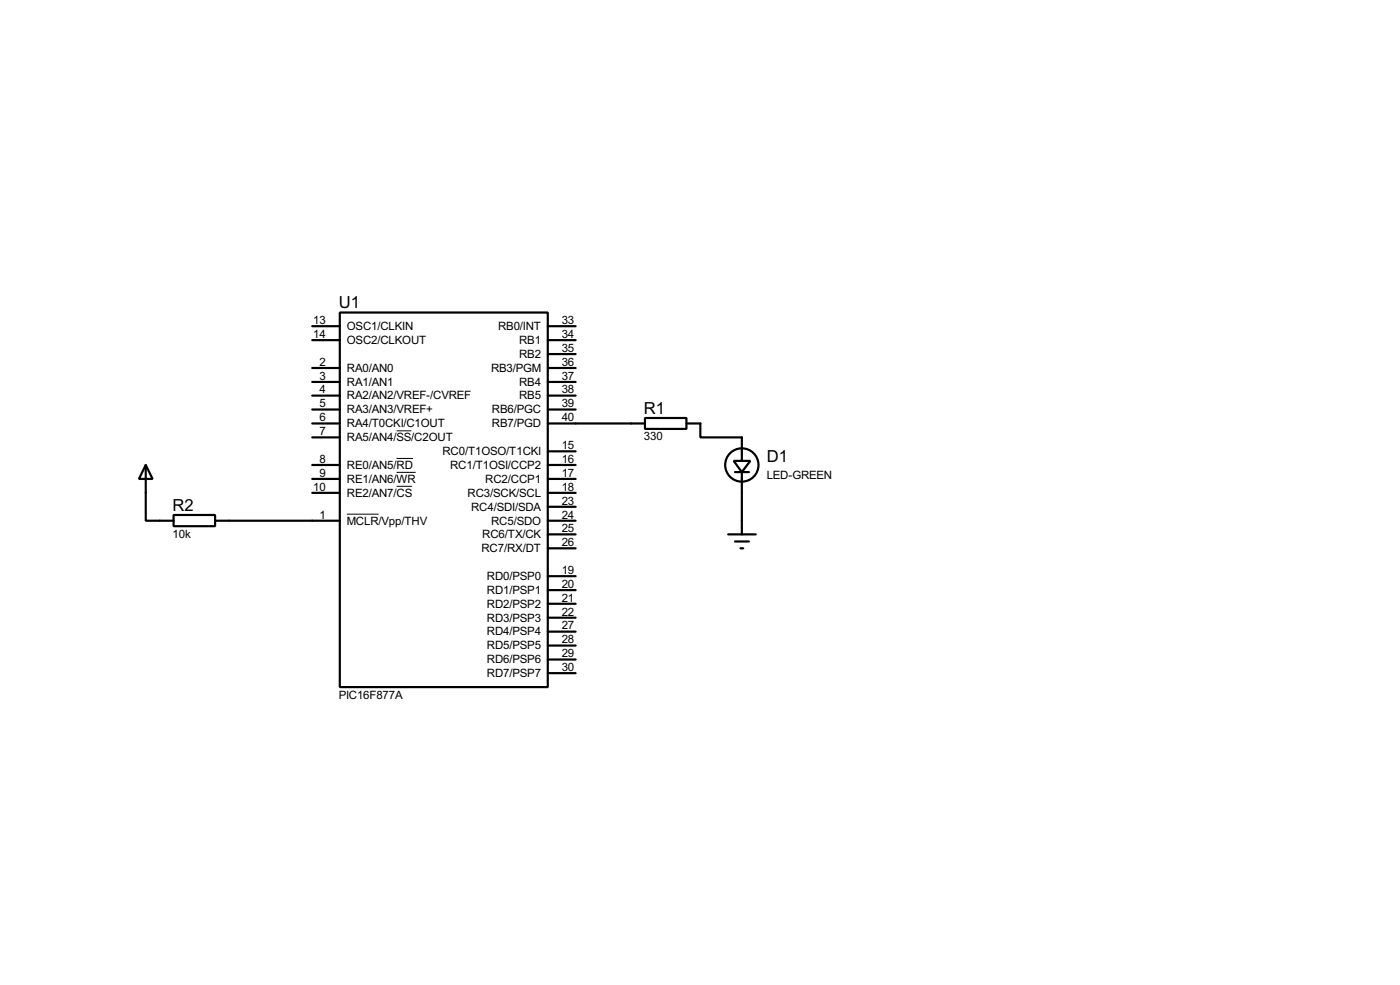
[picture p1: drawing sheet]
<svg xmlns="http://www.w3.org/2000/svg" width="256mm" height="180mm" viewBox="0 0 256 180" stroke-linecap="round" stroke-linejoin="round" font-family="sans-serif">
<g fill="none" stroke="#000" stroke-width=".4">
<path d="M57.2 59.7h5.1M62.3 57.2h38.1v68.6h-38.1zM100.4 59.7h5.1M57.2 77.5h5.1M57.2 67.4h5.1M57.2 69.9h5.1M57.2 72.4h5.1M57.2 62.3h5.1M57.2 75h5.1M100.4 77.5h17.8M100.4 67.4h5.1M100.4 69.9h5.1"/>
<path d="M100.4 72.4h5.1M100.4 62.3h5.1M100.4 75h5.1M100.4 64.8h5.1M118.2 76.5h7.6v2h-7.6zM125.8 77.5h2.5v2.6h7.6v4.3M26.7 85.1l1.3 2.6h-2.5zM26.7 85.1v10.2h5.1M31.8 94.3h7.6v2h-7.6zM39.4 95.3h22.9M57.2 80.1h5.1M57.2 85.1h5.1"/>
<path d="M57.2 87.7h5.1M57.2 90.2h5.1M100.4 95.3h5.1M100.4 85.1h5.1M100.4 87.7h5.1M100.4 90.2h5.1M100.4 97.8h5.1M100.4 92.8h5.1M100.4 82.6h5.1M133.4 97.8h5.1M134.4 84.4h3.1l-1.6 2zM134.7 86.4h2.5"/>
<path d="M134.7 99.1h2.5M135.9 86.4v11.4M100.4 105.5h5.1M100.4 108h5.1M100.4 118.2h5.1M100.4 115.6h5.1M100.4 113.1h5.1M100.4 110.5h5.1M100.4 100.4h5.1M135.7 100.4h.5M100.4 123.2h5.1M100.4 120.7h5.1"/>
<circle cx="135.9" cy="85.1" r="3.1"/>
</g>
<path d="M72.7 78.9h2.7M63.6 94.1h5.8M72.7 83.9h3M72.7 86.5h3.5M72.7 89h2.8" fill="none" stroke="#000" stroke-width=".18"/>
<g font-size="3.4">
<text x="62.1" y="56.4">U1</text>
<text x="118" y="75.7">R1</text>
<text x="140.5" y="84.6">D1</text>
<text x="31.6" y="93.5">R2</text>
</g>
<g font-size="2.4">
<text x="57.4" y="59.3">13</text>
<text x="102.9" y="59.3">33</text>
<text x="57.4" y="61.9">14</text>
<text x="63.6" y="60.4">OSC1/CLKIN</text>
<text x="63.6" y="63">OSC2/CLKOUT</text>
<text x="91.3" y="60.4">RB0/INT</text>
<text x="95.1" y="65.5">RB2</text>
<text x="95.1" y="63">RB1</text>
<text x="102.9" y="64.4">35</text>
<text x="102.9" y="61.9">34</text>
<text x="58.6" y="67">2</text>
<text x="58.6" y="69.5">3</text>
<text x="58.6" y="72">4</text>
<text x="63.6" y="68.1">RA0/AN0</text>
<text x="63.6" y="70.6">RA1/AN1</text>
<text x="90" y="68.1">RB3/PGM</text>
<text x="95.1" y="70.6">RB4</text>
<text x="102.9" y="72">38</text>
<text x="102.9" y="69.5">37</text>
<text x="102.9" y="67">36</text>
<text x="58.6" y="77.1">6</text>
<text x="58.6" y="74.6">5</text>
<text x="63.6" y="73.1">RA2/AN2/VREF-/CVREF</text>
<text x="63.6" y="75.7">RA3/AN3/VREF+</text>
<text x="90.1" y="75.7">RB6/PGC</text>
<text x="95.1" y="73.1">RB5</text>
<text x="102.9" y="77.1">40</text>
<text x="102.9" y="74.6">39</text>
<text x="58.6" y="79.7">7</text>
<text x="63.6" y="78.2">RA4/T0CKI/C1OUT</text>
<text x="63.6" y="80.8">RA5/AN4/SS/C2OUT</text>
<text x="81.1" y="83.3">RC0/T1OSO/T1CKI</text>
<text x="90.1" y="78.2">RB7/PGD</text>
<text x="102.9" y="82.2">15</text>
<text x="118" y="80.6">330</text>
<text x="57.4" y="89.8">10</text>
<text x="58.6" y="84.7">8</text>
<text x="58.6" y="87.3">9</text>
<text x="63.6" y="85.8">RE0/AN5/RD</text>
<text x="63.6" y="88.4">RE1/AN6/WR</text>
<text x="82.5" y="85.8">RC1/T1OSI/CCP2</text>
<text x="88.9" y="88.4">RC2/CCP1</text>
<text x="102.9" y="84.7">16</text>
<text x="102.9" y="87.3">17</text>
<text x="102.9" y="89.8">18</text>
<text x="140.5" y="87.6">LED-GREEN</text>
<text x="58.6" y="94.9">1</text>
<text x="63.6" y="90.9">RE2/AN7/CS</text>
<text x="85.7" y="90.9">RC3/SCK/SCL</text>
<text x="86.3" y="93.5">RC4/SDI/SDA</text>
<text x="102.9" y="94.9">24</text>
<text x="102.9" y="92.4">23</text>
<text x="31.6" y="98.4">10k</text>
<text x="63.6" y="96">MCLR/Vpp/THV</text>
<text x="88.2" y="101.1">RC7/RX/DT</text>
<text x="88.4" y="98.5">RC6/TX/CK</text>
<text x="90" y="96">RC5/SDO</text>
<text x="102.9" y="100">26</text>
<text x="102.9" y="97.4">25</text>
<text x="89.2" y="106.2">RD0/PSP0</text>
<text x="102.9" y="105.1">19</text>
<text x="102.9" y="107.6">20</text>
<text x="89.2" y="108.7">RD1/PSP1</text>
<text x="89.2" y="113.8">RD3/PSP3</text>
<text x="89.2" y="111.2">RD2/PSP2</text>
<text x="102.9" y="112.7">22</text>
<text x="102.9" y="110.1">21</text>
<text x="89.2" y="118.9">RD5/PSP5</text>
<text x="89.2" y="116.3">RD4/PSP4</text>
<text x="102.9" y="117.8">28</text>
<text x="102.9" y="115.2">27</text>
<text x="89.2" y="123.9">RD7/PSP7</text>
<text x="89.2" y="121.4">RD6/PSP6</text>
<text x="102.9" y="122.8">30</text>
<text x="102.9" y="120.3">29</text>
<text x="62.1" y="127.9">PIC16F877A</text>
</g>
</svg>
